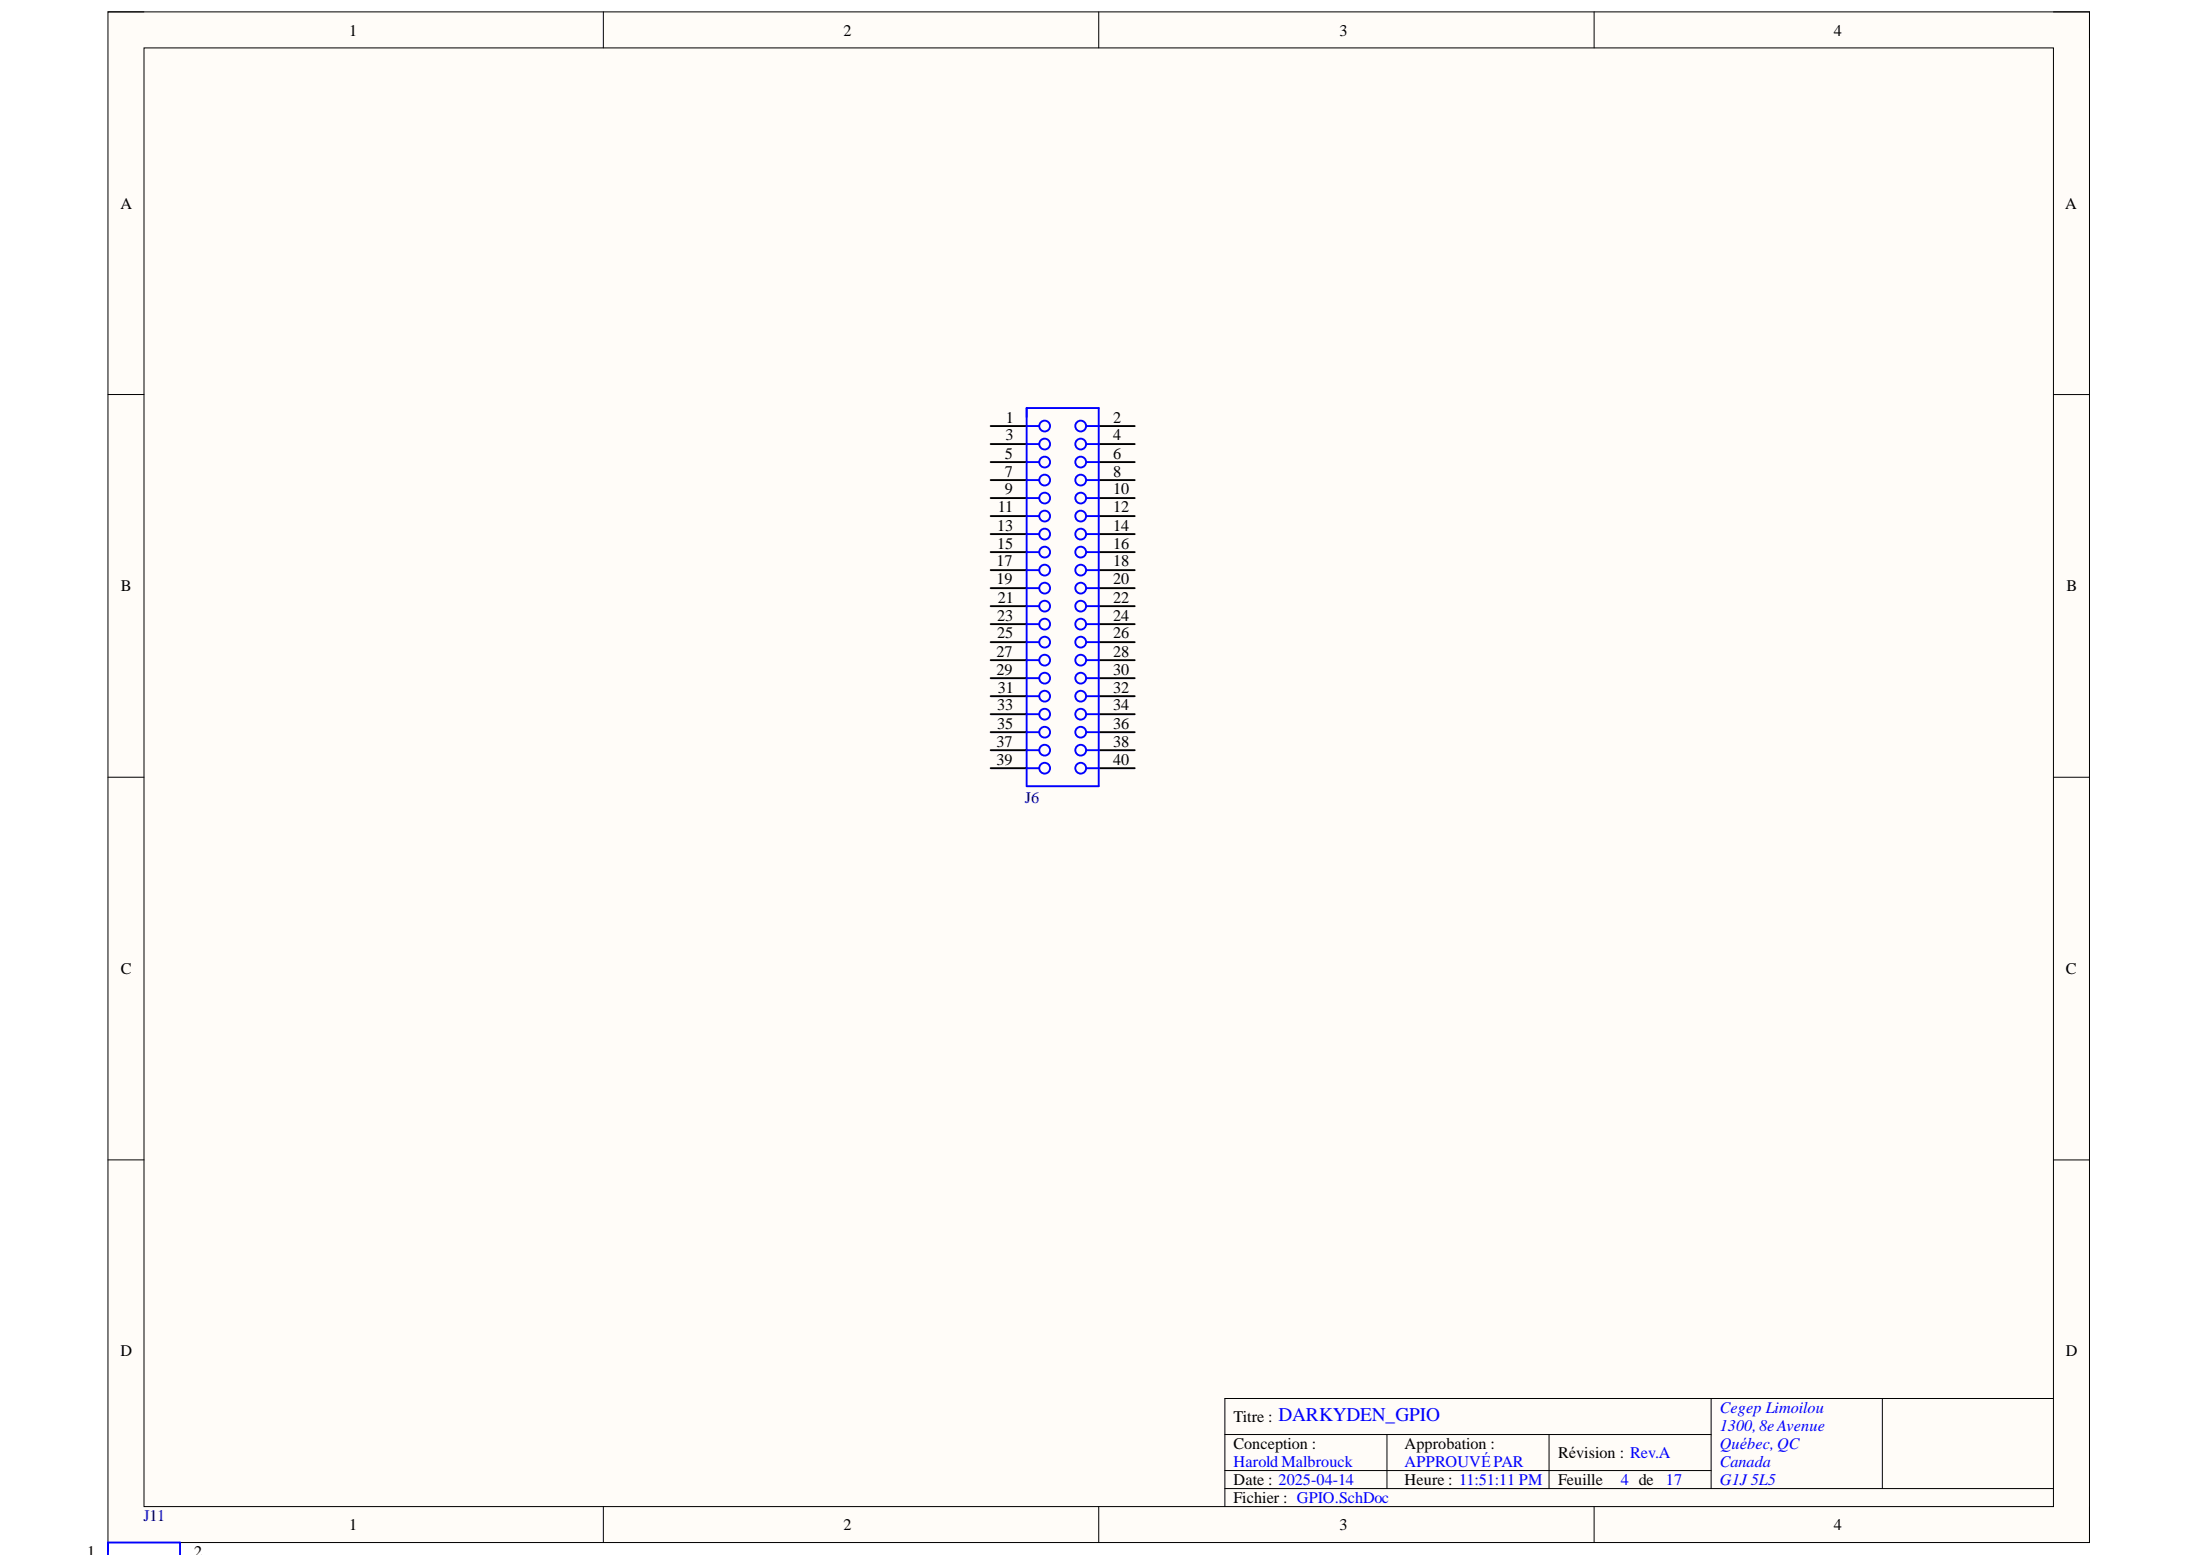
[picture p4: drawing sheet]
<svg xmlns="http://www.w3.org/2000/svg" width="297mm" height="210mm" viewBox="0 0 297 210" stroke-linecap="round" stroke-linejoin="round" font-family="sans-serif">
<path d="M14.6 1.6h267.5v206.6h-267.5z" fill-rule="evenodd" fill="#fffcf8"/>
<path d="M14.6 1.6h267.5v206.6h-267.5z" fill="none" stroke="#000" stroke-width=".14"/>
<path d="M19.4 6.5h257.9v196.9h-257.9z" fill-rule="evenodd" fill="#fffcf8"/>
<g fill="none" stroke="#000" stroke-width=".14">
<path d="M14.6 1.6h4.8M19.4 6.5h257.9v196.9h-257.9zM81.5 1.6v4.9M148.3 1.6v4.9M215.2 1.6v4.9M277.3 1.6h4.8v4.9M14.6 53.3h4.8M277.3 53.3h4.8M14.6 104.9h4.8M277.3 104.9h4.8M14.6 156.6h4.8M277.3 156.6h4.8"/>
<path d="M165.4 193.6h65.6M165.4 198.5h65.6M187.3 193.6v7.3M209.1 193.6v7.3M231 188.8v12.1M254.1 188.8v12.1M277.3 188.8h-111.9v14.6M81.5 203.4v4.8M148.3 203.4v4.8M165.4 200.9h111.9M215.2 203.4v4.8M282.1 203.4v4.8"/>
</g>
<g fill="none" stroke="#00f" stroke-width=".25">
<path d="M138.6 59.9h1.7M138.6 57.5h1.7M138.6 55.1h9.7v51h-9.7zM146.6 59.9h1.7M146.6 57.5h1.7M138.6 62.4h1.7M138.6 64.8h1.7M138.6 67.2h1.7M138.6 69.7h1.7M138.6 72.1h1.7M138.6 74.5h1.7M138.6 77h1.7"/>
<path d="M138.6 79.4h1.7M146.6 62.4h1.7M146.6 64.8h1.7M146.6 67.2h1.7M146.6 69.7h1.7M146.6 72.1h1.7M146.6 74.5h1.7M146.6 77h1.7M146.6 79.4h1.7M138.6 81.8h1.7M138.6 84.2h1.7M138.6 86.7h1.7"/>
<path d="M138.6 89.1h1.7M138.6 91.5h1.7M138.6 94h1.7M138.6 96.4h1.7M138.6 98.8h1.7M146.6 81.8h1.7M146.6 84.2h1.7M146.6 86.7h1.7M146.6 89.1h1.7M146.6 91.5h1.7M146.6 94h1.7M146.6 96.4h1.7"/>
<path d="M146.6 98.8h1.7M138.6 101.3h1.7M138.6 103.7h1.7M146.6 101.3h1.7M146.6 103.7h1.7M14.6 210v-1.8h9.7v1.8M16.9 210h.3M21.7 210h.3"/>
<circle cx="141" cy="57.5" r=".73"/>
<circle cx="141" cy="59.9" r=".73"/>
<circle cx="145.9" cy="57.5" r=".73"/>
<circle cx="145.9" cy="59.9" r=".73"/>
<circle cx="141" cy="67.2" r=".73"/>
<circle cx="141" cy="77" r=".73"/>
<circle cx="141" cy="74.5" r=".73"/>
<circle cx="141" cy="72.1" r=".73"/>
<circle cx="141" cy="62.4" r=".73"/>
<circle cx="141" cy="79.4" r=".73"/>
<circle cx="141" cy="64.8" r=".73"/>
<circle cx="141" cy="69.7" r=".73"/>
<circle cx="145.9" cy="67.2" r=".73"/>
<circle cx="145.9" cy="77" r=".73"/>
<circle cx="145.9" cy="74.5" r=".73"/>
<circle cx="145.9" cy="72.1" r=".73"/>
<circle cx="145.9" cy="62.4" r=".73"/>
<circle cx="145.9" cy="79.4" r=".73"/>
<circle cx="145.9" cy="64.8" r=".73"/>
<circle cx="145.9" cy="69.7" r=".73"/>
<circle cx="141" cy="98.8" r=".73"/>
<circle cx="141" cy="81.8" r=".73"/>
<circle cx="141" cy="89.1" r=".73"/>
<circle cx="141" cy="91.5" r=".73"/>
<circle cx="141" cy="94" r=".73"/>
<circle cx="141" cy="86.7" r=".73"/>
<circle cx="141" cy="96.4" r=".73"/>
<circle cx="141" cy="84.2" r=".73"/>
<circle cx="145.9" cy="98.8" r=".73"/>
<circle cx="145.9" cy="81.8" r=".73"/>
<circle cx="145.9" cy="89.1" r=".73"/>
<circle cx="145.9" cy="91.5" r=".73"/>
<circle cx="145.9" cy="94" r=".73"/>
<circle cx="145.9" cy="86.7" r=".73"/>
<circle cx="145.9" cy="96.4" r=".73"/>
<circle cx="145.9" cy="84.2" r=".73"/>
<circle cx="141" cy="101.3" r=".73"/>
<circle cx="141" cy="103.7" r=".73"/>
<circle cx="145.9" cy="101.3" r=".73"/>
<circle cx="145.9" cy="103.7" r=".73"/>
</g>
<g fill="none" stroke="#000" stroke-width=".25">
<path d="M133.8 59.9h4.8M133.8 57.5h4.8M148.3 59.9h4.9M148.3 57.5h4.9M133.8 62.4h4.8M133.8 64.8h4.8M133.8 67.2h4.8M133.8 69.7h4.8M133.8 72.1h4.8M133.8 74.5h4.8M133.8 77h4.8M133.8 79.4h4.8"/>
<path d="M148.3 62.4h4.9M148.3 64.8h4.9M148.3 67.2h4.9M148.3 69.7h4.9M148.3 72.1h4.9M148.3 74.5h4.9M148.3 77h4.9M148.3 79.4h4.9M133.8 81.8h4.8M133.8 84.2h4.8M133.8 86.7h4.8M133.8 89.1h4.8"/>
<path d="M133.8 91.5h4.8M133.8 94h4.8M133.8 96.4h4.8M133.8 98.8h4.8M148.3 81.8h4.9M148.3 84.2h4.9M148.3 86.7h4.9M148.3 89.1h4.9M148.3 91.5h4.9M148.3 94h4.9M148.3 96.4h4.9M148.3 98.8h4.9"/>
<path d="M133.8 101.3h4.8M133.8 103.7h4.8M148.3 101.3h4.9M148.3 103.7h4.9"/>
</g>
<text font-size="2.6" fill="#00f" x="172.6" y="191.8">DARKYDEN_GPIO</text>
<g font-size="2.2">
<text x="47.1" y="4.8">1</text>
<text x="113.9" y="4.8">2</text>
<text x="180.8" y="4.8">3</text>
<text x="247.6" y="4.8">4</text>
<text x="16.2" y="28.2">A</text>
<text x="278.8" y="28.2">A</text>
<text x="135.7" y="59.4">3</text>
<text x="135.8" y="57.1">1</text>
<text x="150.3" y="59.4">4</text>
<text x="150.3" y="57.1">2</text>
<text x="135.7" y="61.9">5</text>
<text x="135.7" y="64.4">7</text>
<text x="150.3" y="61.9">6</text>
<text x="150.3" y="64.4">8</text>
<text x="134.6" y="71.6">13</text>
<text x="134.7" y="69.2">11</text>
<text x="135.7" y="66.7">9</text>
<text x="150.3" y="66.7">10</text>
<text x="150.3" y="69.2">12</text>
<text x="150.3" y="71.6">14</text>
<text x="134.6" y="76.4">17</text>
<text x="134.6" y="74.1">15</text>
<text x="150.3" y="74.1">16</text>
<text x="150.3" y="76.4">18</text>
<text x="16.3" y="79.8">B</text>
<text x="134.6" y="78.9">19</text>
<text x="134.6" y="83.8">23</text>
<text x="134.7" y="81.4">21</text>
<text x="150.3" y="78.9">20</text>
<text x="150.3" y="81.4">22</text>
<text x="150.3" y="83.8">24</text>
<text x="279" y="79.8">B</text>
<text x="134.6" y="88.6">27</text>
<text x="134.6" y="86.2">25</text>
<text x="150.3" y="86.2">26</text>
<text x="150.3" y="88.6">28</text>
<text x="134.6" y="91.1">29</text>
<text x="134.6" y="95.9">33</text>
<text x="134.7" y="93.5">31</text>
<text x="150.3" y="91.1">30</text>
<text x="150.3" y="93.5">32</text>
<text x="150.3" y="95.9">34</text>
<text x="134.6" y="100.8">37</text>
<text x="134.6" y="98.4">35</text>
<text x="150.3" y="98.4">36</text>
<text x="150.3" y="100.8">38</text>
<text x="134.6" y="103.3">39</text>
<text x="150.3" y="103.3">40</text>
<text x="16.3" y="131.5">C</text>
<text x="278.9" y="131.5">C</text>
<text x="16.2" y="183.1">D</text>
<text x="278.9" y="183.1">D</text>
<text x="166.5" y="192">Titre :</text>
<text x="166.5" y="195.6">Conception :</text>
<text x="189.6" y="195.6">Approbation :</text>
<text x="210.4" y="196.8">Révision : Rev.A</text>
<text x="166.5" y="200.4">Date : 2025-04-14</text>
<text x="166.5" y="202.9">Fichier : GPIO.SchDoc</text>
<text x="189.6" y="200.4">Heure : 11:51:11 PM</text>
<text x="210.4" y="200.4">Feuille</text>
<text x="47.1" y="206.5">1</text>
<text x="113.9" y="206.5">2</text>
<text x="180.8" y="206.5">3</text>
<text x="247.6" y="206.5">4</text>
<text x="11.8" y="210.2">1</text>
<text x="26.2" y="210.2">2</text>
</g>
<g font-size="2.2" fill="#000080">
<text x="138.4" y="108.3">J6</text>
<text x="19.4" y="205.3">J11</text>
</g>
<g font-size="2.2" fill="#00f">
<text x="232.2" y="190.7">Cegep Limoilou</text>
<text x="166.5" y="198">Harold Malbrouck</text>
<text x="189.6" y="198">APPROUVÉPAR</text>
<text x="232.2" y="193.2">1300,8eAvenue</text>
<text x="232.2" y="195.6">Québec,QC</text>
<text x="232.2" y="198">Canada</text>
<text x="218.8" y="200.4">4 de</text>
<text x="224.9" y="200.4">17</text>
<text x="232.2" y="200.4">G1J 5L5</text>
</g>
</svg>
